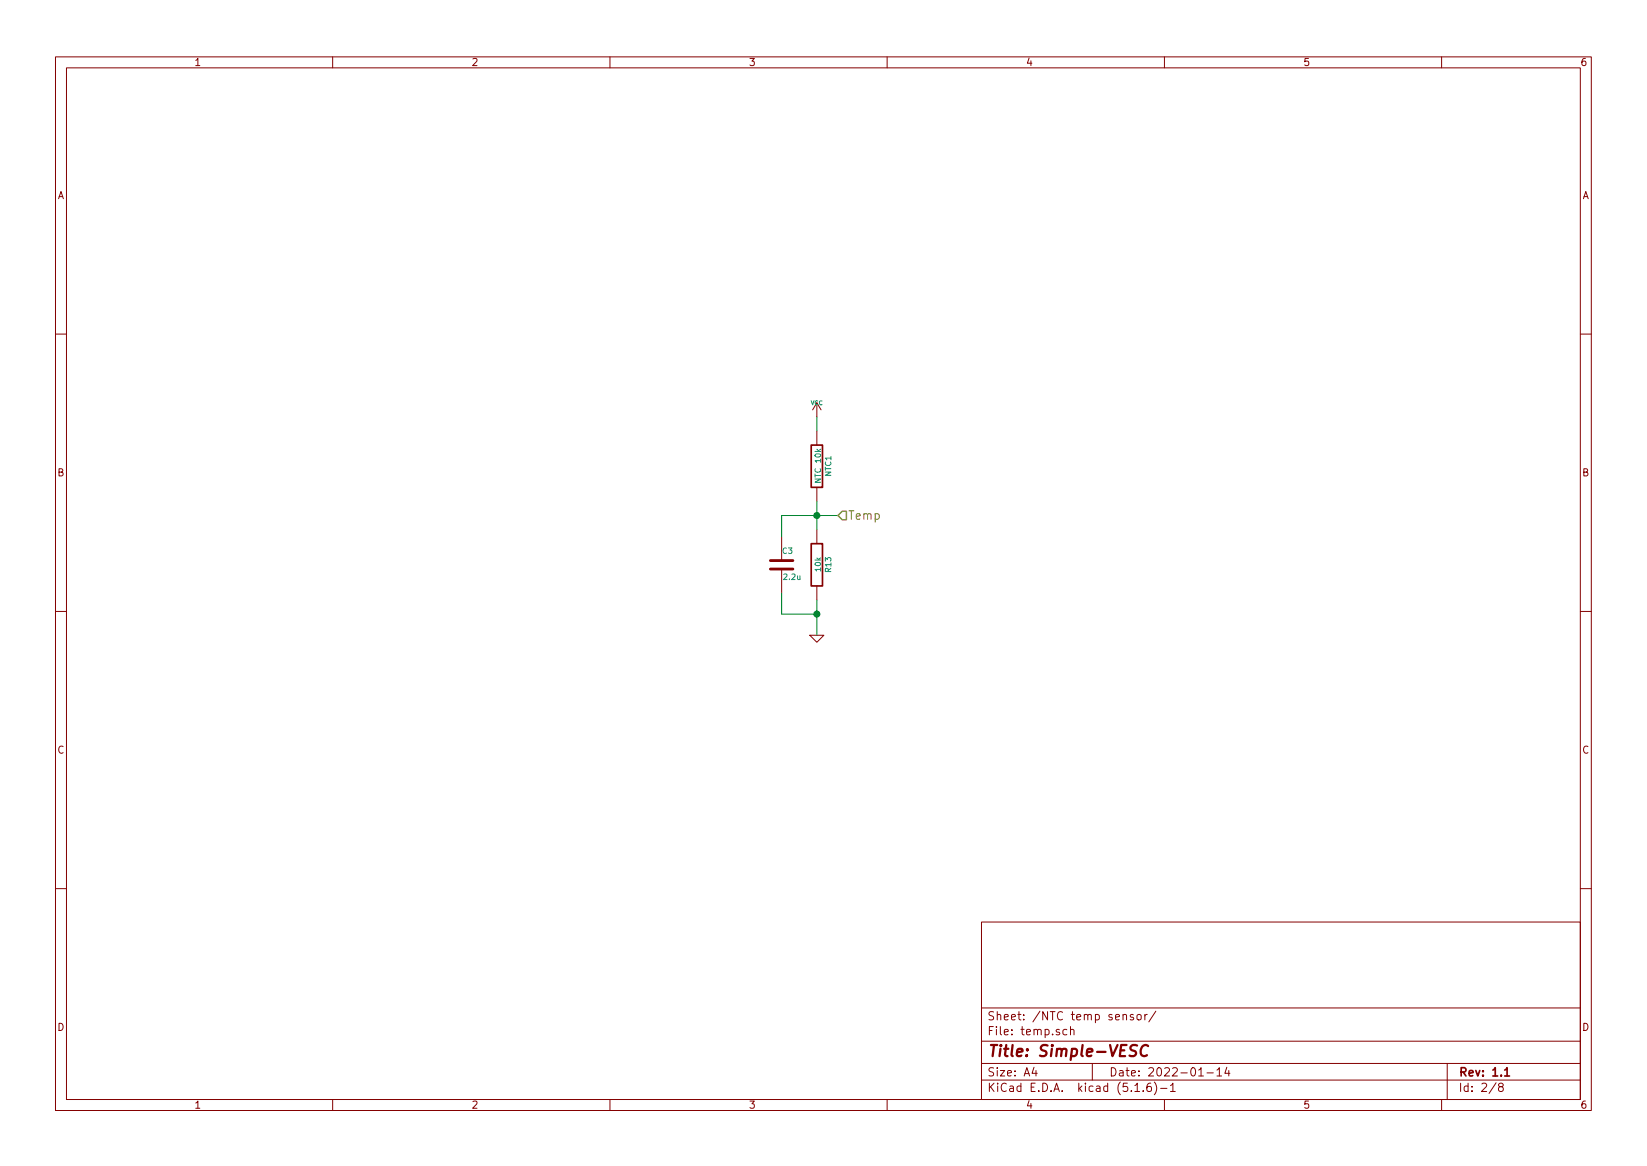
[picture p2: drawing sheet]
<svg xmlns="http://www.w3.org/2000/svg" width="297mm" height="210mm" viewBox="0 0 297 210" stroke-linecap="round" stroke-linejoin="round" font-family="sans-serif">
<g fill="none" stroke="#840000" stroke-width=".18">
<path d="M10 10.3h277v189.9h-277zM12 12.2h273v186.1h-273zM60 10.3v1.9M110 10.3v1.9M160 10.3v1.9M210 10.3v1.9M260 10.3v1.9M10 60.2h2M147.3 72.6v2.6M147.3 77.7v2.6M147.3 72.6l-.7 1.3M147.3 72.6l.8 1.3"/>
<path d="M285 60.2h2M141 96.8v4.3M147.3 87.9v2.5M147.3 95.5v2.5M10 110.3h2M141 102.6v4.3M146 114.5h2.6l-1.3 1.3zM147.3 105.7v2.5M285 110.3h2M10 160.2h2M177 166.3h108v32h-108zM285 160.2h2"/>
<path d="M60 198.3v1.9M110 198.3v1.9M160 198.3v1.9M177 194.8h108M177 191.8h108M177 187.8h108M177 181.8h108M186.5 192.5l-.4 1h1M186.8 193v1M192.4 185.7l-.4-.1-.3 .3 .1 .6 .2 .1 .4-.1M193.1 185.7a.37 .37 0 0 1 .6 .1v.8M193.1 185.1v1.5"/>
<path d="M197 191.8v3M202.5 183.1l.3-.2 .3 .1 .1 .9M204.4 183l-.4-.1-.2 .2 .1 .3 .5 .1v.3h-.6M204.7 196.8h.8M205.1 183.1l.2-.2 .5 .2v.7l-.3 .1-.4-.1zM206.2 196.7v.1M206.5 182.9v1M206.9 182.9l-.3 .1-.1 .2M207.5 195.3a.59 .59 0 0 0-.7 .7v.5l.2 .2 .4 .1 .2-.1 .1-.5-.2-.2-.4-.1-.3 .3M208.2 195.1a1.71 1.71 0 0 1 0 2.3M208.5 182.3l-1.3 2M209.3 196.3h1.2"/>
<path d="M210 198.3v1.9M211.1 195.8l.4-.5v1.5M211.1 196.8h.9M216.2 194h.8M217.7 193.5h1.1M219.5 193l.4-.5v1.5M219.5 194h.8M221.3 192.5l-.4 1h.9M221.6 193v1M260 198.3v1.9M261 191.8v6.5M269.8 195.2l-1.2 2"/>
<path d="M270.6 196l-.3-.2v-.2l.3-.3h.2l.3 .3-.1 .2-.6 .2-.1 .3v.4l.3 .1h.2l.3-.3v-.2l-.3-.3"/>
</g>
<path d="M146.3 98h2v7.7h-2zM146.3 80.3h2v7.6h-2zM271.4 193l.4-.5v1.5M271.4 194h.8" fill="none" stroke="#840000" stroke-width=".3"/>
<path d="M205.1 188.5l-.3-.1-.7 .1a.47 .47 0 0 0-.2 .5 .47 .47 0 0 0 .3 .4l.4 .1a.48 .48 0 0 1 .3 .5 .48 .48 0 0 1-.5 .4l-.7-.1M207.1 188.6a.87 .87 0 0 0-1 0 .87 .87 0 0 0-.4 1 .69 .69 0 0 0 .3 .8 .69 .69 0 0 0 .9-.1" fill="none" stroke="#840000" stroke-width=".41"/>
<path d="M138.9 102.6h4.1M138.9 101.1h4.1" fill="none" stroke="#840000" stroke-width=".51"/>
<path d="M147.3 75.2v2.5M147.3 90.4v5.1M151.1 93h-10.1v3.8M141 106.9v3.8h6.3M147.3 108.2v6.3" fill="none" stroke="#008400" stroke-width=".18"/>
<path d="M151.9 92.2h.8v1.5h-.8l-.8-.7z" fill="none" stroke="#848400" stroke-width=".25"/>
<g fill="#008400" stroke="#008400" stroke-width=".25">
<circle cx="147.3" cy="93" r=".51"/>
<circle cx="147.3" cy="110.7" r=".51"/>
</g>
<text font-size="2.8" fill="#840000" x="178" y="190.5">Title: Simple-VESC</text>
<text font-size="2.1" fill="#848400" x="152.9" y="93.7">Temp</text>
<g font-size="2.1" fill="#840000">
<text x="178" y="184">Sheet: /NTC temp sensor/</text>
<text x="178" y="186.7">File: temp.sch</text>
<text x="178" y="196.9">KiCad E.D.A. kicad (5.1.6)-1</text>
<text x="178" y="194.1">Size: A4</text>
<text x="200" y="194.1">Date: 2022-01-14</text>
<text x="263" y="194.1">Rev: 1.1</text>
<text x="263" y="196.9">Id: 2/8</text>
</g>
<g font-size="1.8" fill="#840000">
<text x="35" y="11.9">1</text>
<text x="85" y="11.9">2</text>
<text x="135" y="11.9">3</text>
<text x="185" y="11.9">4</text>
<text x="235" y="11.9">5</text>
<text x="285" y="11.9">6</text>
<text x="10.4" y="35.9">A</text>
<text x="285.4" y="35.9">A</text>
<text x="10.4" y="85.9">B</text>
<text x="285.4" y="85.9">B</text>
<text x="10.4" y="135.9">C</text>
<text x="285.4" y="135.9">C</text>
<text x="10.4" y="185.9">D</text>
<text x="285.4" y="185.9">D</text>
<text x="35" y="199.9">1</text>
<text x="85" y="199.9">2</text>
<text x="135" y="199.9">3</text>
<text x="185" y="199.9">4</text>
<text x="235" y="199.9">5</text>
<text x="285" y="199.9">6</text>
</g>
<g font-size="1.4" fill="#008484">
<text x="148.1" y="86.8" transform="rotate(-90 148.1 86.8)">NTC 10k</text>
<text x="149.9" y="85.9" transform="rotate(-90 149.9 85.9)">NTC1</text>
<text x="141.1" y="99.9">C3</text>
<text x="141.5" y="104.6">2.2u</text>
<text x="148.1" y="103" transform="rotate(-90 148.1 103)">10k</text>
<text x="149.9" y="103.1" transform="rotate(-90 149.9 103.1)">R13</text>
</g>
<text font-size="1.1" fill="#008484" x="146.2" y="73.1">VCC</text>
</svg>
